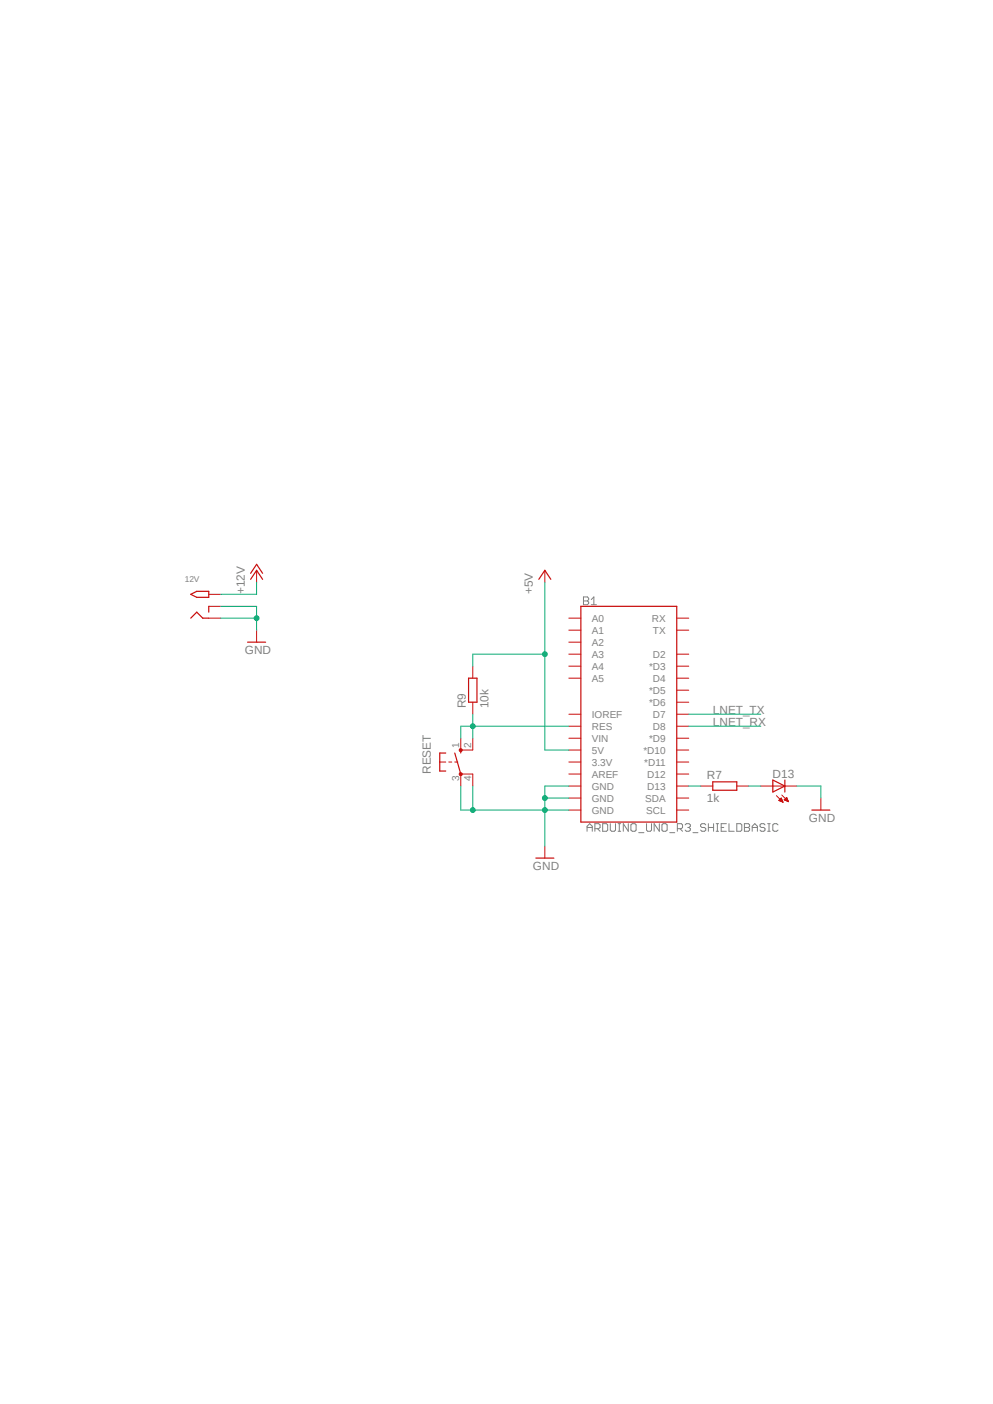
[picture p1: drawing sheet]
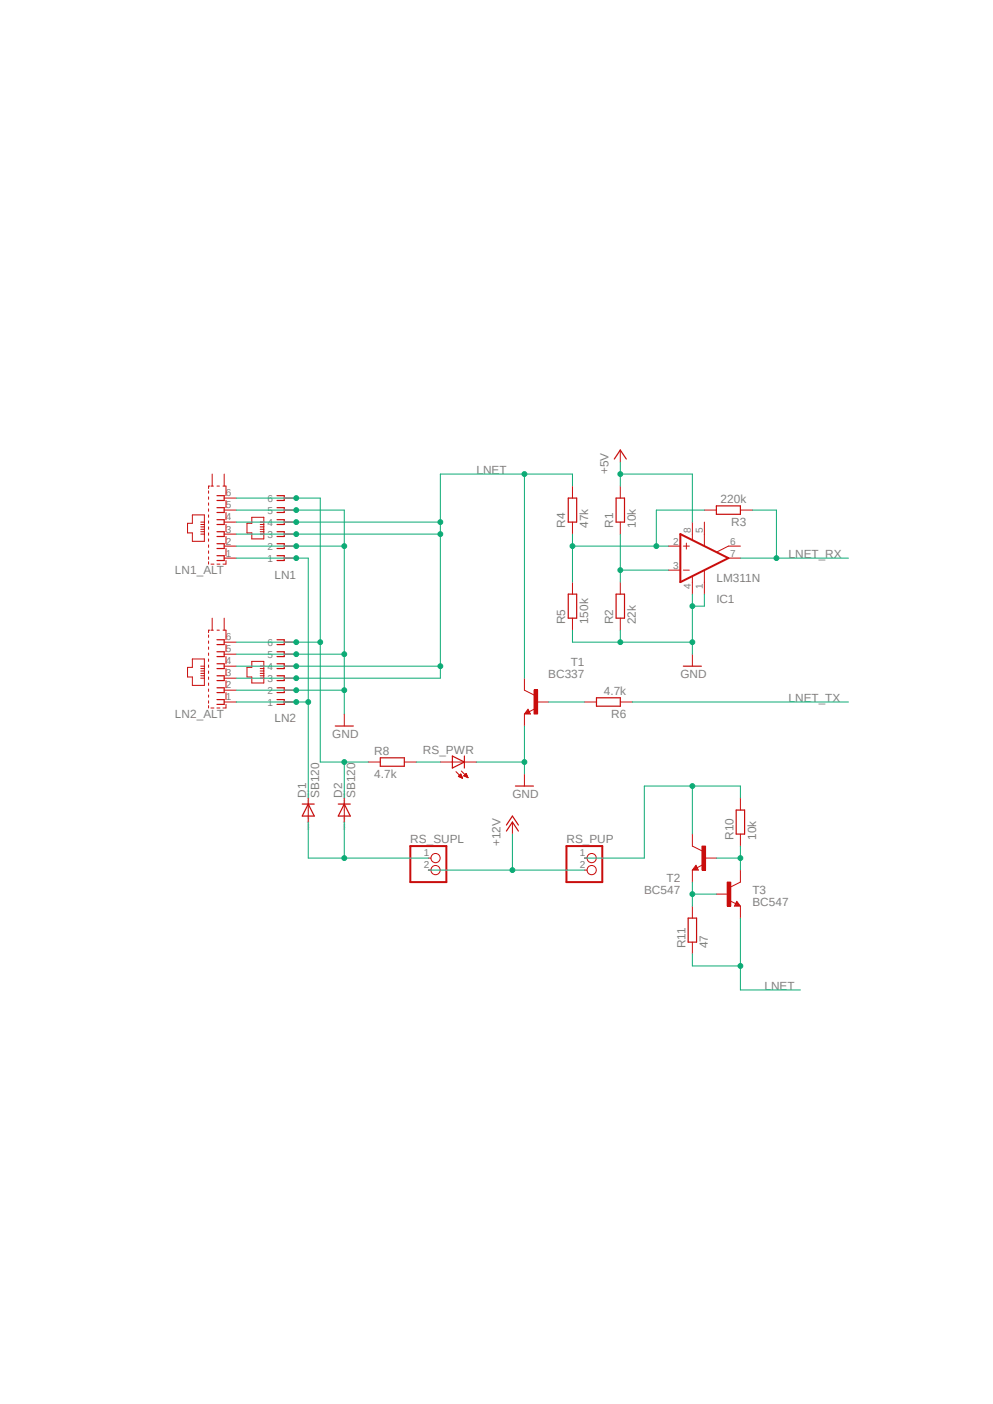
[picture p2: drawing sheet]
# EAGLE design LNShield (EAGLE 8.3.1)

## Sheet 1 of 2: ATMega

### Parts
12V  2.1MMJACKTHM  [PJ-102A]
B1  ARDUINO_UNO_R3_SHIELDBASIC  [UNO_R3_SHIELD]
D13  LED3MM  [LED3MM]
R7  1k  R-EU_0207/2V  [0207/2V]
R9  10k  R-EU_0207/2V  [0207/2V]
RESET  10-XX  [B3F-10XX]

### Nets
+5V: B1.5V R9.2 ; also sheet 2
+12V [power]: 12V.TIP ; also sheet 2
GND [power]: 12V.RING 12V.RING_SW B1.GND@0(GND) B1.GND@1(GND) B1.GND@2(GND) D13.K(C) RESET.3(P) RESET.4(P1) ; also sheet 2
LNET_RX: B1.D8 ; also sheet 2
LNET_TX: B1.D7 ; also sheet 2
N$2: B1.D13 R7.1
N$4: D13.A R7.2
N$14: B1.RES R9.1 RESET.1(S) RESET.2(S1)
Unconnected: B1.3.3V B1.A0 B1.A1 B1.A2 B1.A3 B1.A4 B1.A5 B1.AREF B1.D2 B1.D3(*D3) B1.D4 B1.D5(*D5) B1.D6(*D6) B1.D9(*D9) B1.D10(*D10) B1.D11(*D11) B1.D12 B1.IOREF B1.RX B1.SCL B1.SDA B1.TX B1.VIN

## Sheet 2 of 2: Loconet interface

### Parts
D1  SB120  [DO41-10]
D2  SB120  [DO41-10]
IC1  LM311N  [DIL08]
LN1  RJ11-6X  [RJ11-NO_SHIELD]
LN1_ALT  YH-55-10  [YH-55-10]
LN2  RJ11-6X  [RJ11-NO_SHIELD]
LN2_ALT  YH-55-10  [YH-55-10]
R1  10k  R-EU_0207/2V  [0207/2V]
R2  22k  R-EU_0207/2V  [0207/2V]
R3  220k  R-EU_0207/2V  [0207/2V]
R4  47k  R-EU_0207/2V  [0207/2V]
R5  150k  R-EU_0207/2V  [0207/2V]
R6  4.7k  R-EU_0207/2V  [0207/2V]
R8  4.7k  R-EU_0207/2V  [0207/2V]
R10  10k  R-EU_0207/2V  [0207/2V]
R11  47  R-EU_0207/2V  [0207/2V]
RS_PUP  PINHD-1X2  [1X02]
RS_PWR  LED3MM  [LED3MM]
RS_SUPL  PINHD-1X2  [1X02]
T1  BC337  [TO92]
T2  BC547  [TO92]
T3  BC547  [TO92]

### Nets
+5V: IC1.8(V+) R1.2 ; also sheet 1
+12V [power]: RS_PUP.2 RS_SUPL.2 ; also sheet 1
AA [power]: D1.A D2.A RS_SUPL.1
GND [power]: IC1.1(GND) IC1.4(V-) LN1.2 LN1.5 LN1_ALT.2 LN1_ALT.5 LN2.2 LN2.5 LN2_ALT.2 LN2_ALT.5 R2.1 R5.1 RS_PWR.K(C) T1.1(E) ; also sheet 1
LNET: LN1.3 LN1.4 LN1_ALT.3 LN1_ALT.4 LN2.3 LN2.4 LN2_ALT.3 LN2_ALT.4 R4.2 R11.1 T1.3(C) T3.1(E)
LNET_RX: IC1.7(OUT) R3.1 ; also sheet 1
LNET_TX: R6.1 ; also sheet 1
N$1: R6.2 T1.2(B)
N$3: IC1.3(-IN) R1.1 R2.2
N$5: IC1.2(+IN) R3.2 R4.1 R5.2
N$6 [power]: R11.2 T2.1(E) T3.2(B)
N$7 [power]: R8.2 RS_PWR.A
N$9 [power]: R10.1 T2.2(B) T3.3(C)
N$11 [power]: R10.2 RS_PUP.1 T2.3(C)
RAILSYNC_A [power]: D2.C LN1.6 LN1_ALT.6 LN2.6 LN2_ALT.6 R8.1
RAILSYNC_B [power]: D1.C LN1.1 LN1_ALT.1 LN2.1 LN2_ALT.1
Unconnected: IC1.5(ON) IC1.6(ON/STR) LN1_ALT.S1(S) LN1_ALT.S2(S) LN2_ALT.S1(S) LN2_ALT.S2(S)

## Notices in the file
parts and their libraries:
SparkFun-Boards: Licensing: Creative Commons ShareAlike 4.0 International - https://creativecommons.org/licenses/by-sa/4.0
